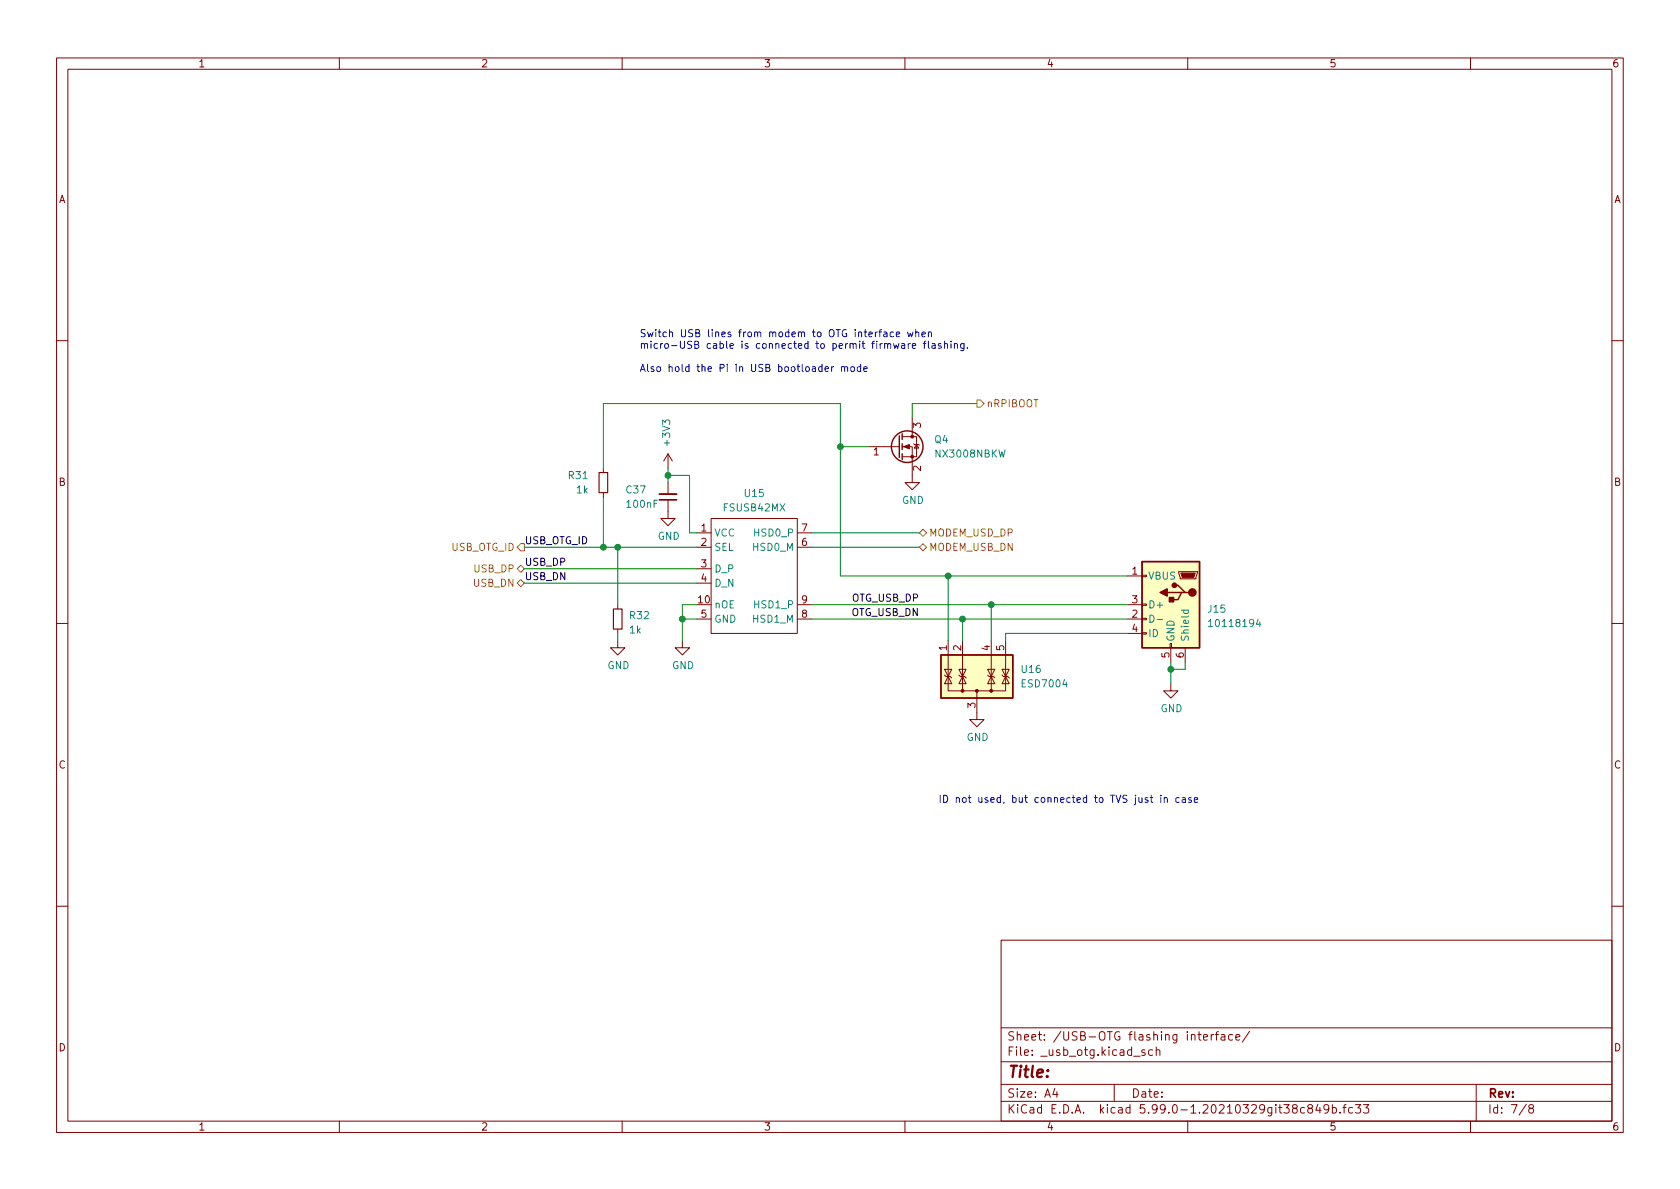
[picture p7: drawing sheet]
<svg xmlns="http://www.w3.org/2000/svg" width="297mm" height="210mm" viewBox="0 0 297 210" stroke-linecap="round" stroke-linejoin="round" font-family="sans-serif">
<g fill="none" stroke="#840000" stroke-width=".18">
<path d="M10 10.2h277v190.1h-277zM12 12.2h273v186.1h-273zM60 10.2v2M110 10.2v2M160 10.2v2M210 10.2v2M260 10.2v2M10 60.2h2M153.7 79h5.3M159.5 79h1.8v6.3h1.3l-1.3 1.3-1.3-1.3h1.3M159.5 77.2h2.6v3.6h-2.6M161.3 73.9v3.3"/>
<path d="M161.5 78.5l.2 .1h.7l.2 .1M162.1 78.6l.3 .6h-.7zM285 60.2h2M106.7 82.8v.8M106.7 87.1v.8M118.1 88.4v3.3h1.3l-1.3 1.3-1.3-1.3h1.3M118.1 80.3l-.8 1.2M118.1 80.3v2.5M118.1 85.3v2.1M118.1 80.3l.8 1.2M123.2 94.2h2.5M123.2 96.8h2.5"/>
<path d="M125.7 91.7h15.3v20.3h-15.3zM141 94.2h2.5M141 96.8h2.5M10 110.2h2M109.2 113.3v1.2h1.3l-1.3 1.3-1.3-1.3h1.3M109.2 106.9v.8M109.2 111.2v.8M120.6 113.3v1.2h1.3l-1.3 1.3-1.2-1.3h1.2M123.2 109.5h2.5M123.2 100.6h2.5M123.2 103.1h2.5M141 109.5h2.5"/>
<path d="M141 106.9h2.5M167 119.4l.3 .2h.7l.3 .3M167 118.4h1.3l-.7 1.2zM167.6 113.3v8.9h10.2v-8.9M167.6 119.6l.7 1.3h-1.3zM169.5 119.4l.3 .2h.8l.2 .3M169.5 118.4h1.3l-.6 1.2zM170.2 119.6l.6 1.3h-1.3zM170.2 113.3v8.9M174.6 119.4l.3 .2h.7l.3 .3M174.6 118.4h1.3l-.6 1.2zM175.3 119.6l.6 1.3h-1.3z"/>
<path d="M175.3 113.3v8.9M177.2 119.4l.2 .2h.8l.2 .3M177.2 118.4h1.2l-.6 1.2zM177.8 119.6l.6 1.3h-1.2zM199.4 101.8h2.5M199.4 109.5h2.5M199.4 106.9h2.5M199.4 112h2.5M201.9 111.9h.8v.2h-.8zM201.9 109.3h.8v.3h-.8zM201.9 106.8h.8v.3h-.8zM201.9 101.7h.8v.3h-.8z"/>
<path d="M206.9 113.8h.2v.7h-.2zM207 114.5v2.6M208.4 101.1h3.3v.2l-.2 1.1h-2.8zM209.5 114.5v2.6M285 110.2h2M172.7 122.2v5h1.3l-1.3 1.3-1.3-1.3h1.3M207 120.9v1.3h1.3l-1.3 1.2-1.3-1.2h1.3M10 160.2h2M177 166.3h108v32h-108zM285 160.2h2M60 198.3v2M110 198.3v2"/>
<path d="M160 198.3v2M177 194.8h108M177 191.8h108M177 187.8h108M177 181.8h108M186.5 192.5l-.4 1h1M186.9 193v1M197 191.8v3M202.4 185.7l-.3-.1-.2 .2v.3l.5 .1v.4h-.5M203.8 185.7l-.4-.1-.3 .3v.4l.1 .3h.6M204.4 185.8l.2-.2 .4 .1 .1 .9M204.4 185.1v1.5"/>
<path d="M210 198.3v2M212.8 183.4l.7-.1-.1-.3-.4-.1-.2 .2 .1 .8h.5M214.1 182.9v1M214.6 182.9l-.3 .1-.2 .2M214.9 182.9h.5M215.4 182.4l-.3 .2v1.3M215.9 183h.6l.1 .9M216.6 183.3l-.5 .1a.29 .29 0 0 0-.2 .2 .29 .29 0 0 0 .2 .3h.5M217.9 183l-.4-.1-.3 .3v.4l.2 .3h.5M218.5 183.4l.7-.1-.1-.3-.4-.1-.2 .2 .1 .8h.5M220.9 182.4l-1.3 1.9M230.6 195.9l-.4-.1-.3 .3v.4l.2 .3h.5"/>
<path d="M231.5 196l-.3-.3 .1-.2 .2-.2 .4 .1 .2 .2-.1 .2-.6 .2-.2 .3 .1 .4 .2 .1h.4l.2-.3-.1-.4-.2-.1M233 195.3l-.4 1h1M233.4 195.8v1M234.9 196l-.3 .3h-.2l-.3-.3 .1-.6 .4-.1 .3 .2a.99 .99 0 0 1-.4 1.3h-.3M235.6 195.9l.4-.1 .3 .3v.4l-.2 .3h-.5M235.6 195.3v1.5M236.9 196.7v.1M237.4 195.8h.6M238 195.3l-.4 .2v1.3M239.1 195.9l-.4-.1-.3 .3v.4l.2 .3h.5M239.6 195.3h1l-.5 .6 .4 .1v.7l-.2 .1h-.4l-.3-.1M241.1 195.3h.9l-.5 .6 .4 .1v.7l-.2 .1h-.4l-.2-.1"/>
<path d="M260 198.3v2M261 191.8v6.5M269.9 195.3l-1.3 1.9M270.6 196l-.3-.3 .1-.2 .2-.2 .4 .1 .2 .2-.1 .2-.7 .2-.1 .3v.2l.3 .3h.4l.2-.3-.1-.4-.2-.1"/>
</g>
<path d="M105.9 83.6h1.5v3.5h-1.5zM108.5 107.7h1.5v3.5h-1.5z" fill="none" stroke="#840000" stroke-width=".2"/>
<g fill="#ffffc2" stroke="#ffffc2" stroke-width=".18">
<path d="M166.4 115.8h12.7v7.6h-12.7z"/>
<path d="M201.9 99.3h10.2v15.2h-10.2z"/>
</g>
<g fill="none" stroke="#840000" stroke-width=".25">
<path d="M159 77.1v3.8M159.5 76.7v1M159.5 78.5v1M159.5 80.3v1M201.9 99.3h10.2v15.2h-10.2zM166.4 115.8h12.7v7.6h-12.7zM206.4 104.8h2.5M207.6 103.5h.7l1.2 1.3h.7M209.5 104.8h-.6l-.6 1.2h-1.3"/>
<circle cx="160.4" cy="79" r="2.79"/>
</g>
<g fill="#840000" stroke="#840000" stroke-width=".18">
<path d="M159.8 79l1-.4v.8z"/>
<path d="M208.8 101.3h2.5l-.2 .8h-2.1z"/>
<circle cx="172.7" cy="122.2" r=".25"/>
<circle cx="175.3" cy="122.2" r=".25"/>
<circle cx="170.2" cy="122.2" r=".25"/>
<circle cx="161.3" cy="80.8" r=".25"/>
<circle cx="161.3" cy="77.2" r=".25"/>
</g>
<g fill="#840000" stroke="#840000" stroke-width=".25">
<path d="M206.8 105.7h.7v.7h-.7z"/>
<path d="M205.1 104.8l1.3-.7v1.3z"/>
<circle cx="210.8" cy="104.8" r=".63"/>
<circle cx="207.6" cy="103.5" r=".38"/>
</g>
<path d="M203.3 108.8a.64 .64 0 0 1 .8 .6 .64 .64 0 0 1-.8 .6zM204.6 109.6h1M208.9 107.9h1.2M209.3 107.9v.4l.2 .2 .6-.1v-.5M213.7 109.9l.3-.4v1.3M213.7 110.8h.7M222.5 109.5l-.4 .9h.8" fill="none" stroke="#008484" stroke-width=".18"/>
<path d="M116.6 87.4h3" fill="none" stroke="#840000" stroke-width=".33"/>
<path d="M116.6 88.4h3" fill="none" stroke="#840000" stroke-width=".3"/>
<path d="M172.7 70.7h.7l.6 .7-.6 .6h-.7zM91.4 96.8l.7-.7h.6v1.3h-.6zM162.6 94.2l.6-.6 .6 .6-.6 .7zM162.6 96.8l.6-.7 .6 .7-.6 .6zM91.4 100.6l.7-.7 .6 .7-.6 .6zM91.4 103.1l.7-.6 .6 .6-.6 .7z" fill="none" stroke="#848400" stroke-width=".18"/>
<g fill="none" stroke="#0000c2" stroke-width=".18">
<path d="M155.4 58.7h.5M155.9 58.3l-.3 .2v1.1M156.3 58.8h.5v.8M156.8 59l-.4 .1-.2 .2 .2 .3 .4-.1M158 58.8l-.4-.1-.2 .2 .1 .6h.5M158.5 59.1l.6-.1-.1-.2-.4-.1-.1 .2v.6h.5M160.5 58.7l.2 .9 .2-.7 .3 .7 .2-.9M161.9 58.8l.2-.1 .3 .1 .1 .8M161.9 58.3v1.3M163 59.1l.6-.1-.1-.2-.3-.1-.2 .2 .1 .6h.4M164.1 58.8l.2-.1 .3 .1 .1 .8M164.1 58.7v.9"/>
<path d="M145.9 65.3l.6-.2-.1-.2-.3-.1-.2 .2v.6h.5M147 64.8v.9M147.4 64.8l-.4 .3M148.8 65l.2-.2 .3 .1v.8M148.8 64.8v.9M149.3 65l.2-.2 .3 .1 .1 .8M150.5 64.9l.3-.1 .3 .3v.3l-.3 .3-.3-.1-.1-.2zM152.2 64.9l-.4-.1-.2 .3 .1 .5h.5M152.2 64.4v1.3M152.7 65.3l.6-.2v-.2l-.4-.1-.2 .2 .1 .6h.5M158 60.8l.2 .8 .3-.6 .2 .6 .2-.8M159.4 60.8h.5l.1 .8"/>
<path d="M160 61.1h-.4l-.2 .2 .2 .3 .4-.1M160.6 60.8v.8M160.9 60.8l-.3 .2M161.3 61.2l.6-.1v-.3h-.4l-.2 .1 .1 .6h.5M163.2 60.8h.5M163.7 60.3l-.3 .2v1.1M164.1 60.3v1.1l.2 .2M164.8 60.8h.5l.1 .8M165.4 61.1h-.5l-.1 .2 .1 .3 .5-.1M166.4 60.8h-.3l-.2 .1 .1 .2 .4 .1v.3h-.5M167 60.9l.2-.1h.3v.8M167 60.3v1.3"/>
<path d="M168.1 60.3v.1M168.1 60.8v.8M168.7 60.9l.2-.1h.3l.1 .8M168.7 60.8v.8M170.4 60.8v1l-.2 .2h-.3M170.4 60.8h-.3l-.3 .2 .2 .5h.4M171 61.5v.1M166.2 140.6v1.3M166.8 140.6a.64 .64 0 0 1 .8 .7 .64 .64 0 0 1-.8 .6zM169.1 141.2l.2-.2 .3 .1v.8M169.1 141v.9M170.3 141.1l.3-.1 .2 .3v.3l-.2 .3-.3-.1-.1-.2z"/>
<path d="M171.2 141h.5M171.4 140.6v1.1l.3 .2M210.6 141.1l-.3-.1-.2 .2 .1 .2 .4 .1v.3h-.5M211.2 141.5l.6-.2-.1-.2-.4-.1-.1 .2v.6h.5"/>
</g>
<g fill="none" stroke="#008400" stroke-width=".18">
<path d="M148.6 79h5.1M172.7 71.4h-11.4v2.5M92.7 96.8h30.5M106.7 82.8v-11.4h41.9v30.4h50.8M106.7 87.9v8.9M109.2 96.8v10.1M118.1 84.1h3.8v10.1h1.3M118.1 82.8v2.5M143.5 94.2h19.1M143.5 96.8h19.1M92.7 103.1h30.5M92.7 100.6h30.5"/>
<path d="M109.2 112v1.3M120.6 109.5h2.6M123.2 106.9h-2.6v6.4M143.5 109.5h55.9M143.5 106.9h55.9M167.6 101.8v11.5M170.2 109.5v3.8M175.3 106.9v6.4M199.4 112h-21.6v1.3M207 117.1v3.8M209.5 117.1v1.3h-2.5"/>
</g>
<g fill="#008400" stroke="#008400" stroke-width=".18">
<circle cx="170.2" cy="109.5" r=".51"/>
<circle cx="175.3" cy="106.9" r=".51"/>
<circle cx="148.6" cy="79" r=".51"/>
<circle cx="167.6" cy="101.8" r=".51"/>
<circle cx="207" cy="118.4" r=".51"/>
<circle cx="120.7" cy="109.5" r=".51"/>
<circle cx="109.2" cy="96.8" r=".51"/>
<circle cx="118.1" cy="84.1" r=".51"/>
<circle cx="106.7" cy="96.8" r=".51"/>
</g>
<text font-size="2.8" fill="#840000" x="178" y="190.6">Title:</text>
<g font-size="2.1" fill="#840000">
<text x="178" y="184">Sheet: /USB-OTG flashing interface/</text>
<text x="178" y="186.7">File: _usb_otg.kicad_sch</text>
<text x="178" y="196.9">KiCad E.D.A. kicad 5.99.0-1.20210329git38c849b.fc33</text>
<text x="178" y="194.1">Size: A4</text>
<text x="200" y="194.1">Date:</text>
<text x="263" y="194.1">Rev:</text>
<text x="263" y="196.9">Id: 7/8</text>
</g>
<g font-size="1.8" fill="#840000">
<text x="35" y="11.9">1</text>
<text x="85" y="11.9">2</text>
<text x="135" y="11.9">3</text>
<text x="185" y="11.9">4</text>
<text x="235" y="11.9">5</text>
<text x="285" y="11.9">6</text>
<text x="10.3" y="35.9">A</text>
<text x="285.3" y="35.9">A</text>
<text x="162.8" y="75.7" transform="rotate(-90 162.8 75.7)">3</text>
<text x="154.4" y="80.5">1</text>
<text x="162.8" y="83.3" transform="rotate(-90 162.8 83.3)">2</text>
<text x="10.3" y="85.9">B</text>
<text x="285.3" y="85.9">B</text>
<text x="124" y="94">1</text>
<text x="141.7" y="94">7</text>
<text x="124" y="96.5">2</text>
<text x="124" y="100.3">3</text>
<text x="141.7" y="96.5">6</text>
<text x="200.2" y="101.6">1</text>
<text x="123.5" y="106.7">10</text>
<text x="124" y="102.9">4</text>
<text x="141.7" y="106.7">9</text>
<text x="200.2" y="106.7">3</text>
<text x="124" y="109.2">5</text>
<text x="141.7" y="109.2">8</text>
<text x="200.2" y="109.2">2</text>
<text x="200.2" y="111.8">4</text>
<text x="167.4" y="115" transform="rotate(-90 167.4 115)">1</text>
<text x="169.9" y="115" transform="rotate(-90 169.9 115)">2</text>
<text x="175" y="115" transform="rotate(-90 175 115)">4</text>
<text x="177.5" y="115" transform="rotate(-90 177.5 115)">5</text>
<text x="206.8" y="116.3" transform="rotate(-90 206.8 116.3)">5</text>
<text x="209.3" y="116.3" transform="rotate(-90 209.3 116.3)">6</text>
<text x="172.5" y="125.2" transform="rotate(-90 172.5 125.2)">3</text>
<text x="10.3" y="135.9">C</text>
<text x="285.3" y="135.9">C</text>
<text x="10.3" y="185.9">D</text>
<text x="285.3" y="185.9">D</text>
<text x="35" y="199.9">1</text>
<text x="85" y="199.9">2</text>
<text x="135" y="199.9">3</text>
<text x="185" y="199.9">4</text>
<text x="235" y="199.9">5</text>
<text x="285" y="199.9">6</text>
</g>
<g font-size="1.8" fill="#0000c2">
<text x="113" y="59.6">Switch USB lines from modem to OTG interface when</text>
<text x="113" y="61.7">micro-USB cable is connected to permit firmware flashing.</text>
<text x="113" y="65.7">Also hold the Pi in USB bootloader mode</text>
<text x="173.2" y="141.9">ID not used, but connected to TVS just in case</text>
</g>
<g font-size="1.8" fill="#848400">
<text x="174.4" y="72">nRPIBOOT</text>
<text x="164.2" y="94.9">MODEM_USD_DP</text>
<text x="79.8" y="97.4">USB_OTG_ID</text>
<text x="83.9" y="101.2">USB_DP</text>
<text x="164.2" y="97.4">MODEM_USB_DN</text>
<text x="83.8" y="103.8">USB_DN</text>
</g>
<g font-size="1.8" fill="#008484">
<text x="118.5" y="78.7" transform="rotate(-90 118.5 78.7)">+3V3</text>
<text x="165.3" y="78.4">Q4</text>
<text x="165.6" y="80.9">NX3008NBKW</text>
<text x="100.6" y="84.7">R31</text>
<text x="102" y="87.2">1k</text>
<text x="110.8" y="87.2">C37</text>
<text x="110.9" y="89.8">100nF</text>
<text x="131.7" y="87.9">U15</text>
<text x="159.5" y="89.1">GND</text>
<text x="116.3" y="95.4">GND</text>
<text x="126.2" y="94.9">VCC</text>
<text x="128" y="90.4">FSUSB42MX</text>
<text x="133.6" y="94.9">HSD0_P</text>
<text x="126.2" y="97.4">SEL</text>
<text x="126.2" y="101.2">D_P</text>
<text x="133.3" y="97.4">HSD0_M</text>
<text x="126.2" y="107.6">nOE</text>
<text x="126.2" y="103.8">D_N</text>
<text x="133.6" y="107.6">HSD1_P</text>
<text x="202.9" y="102.5">VBUS</text>
<text x="202.9" y="107.6">D+</text>
<text x="111.3" y="112">1k</text>
<text x="111.4" y="109.5">R32</text>
<text x="126.2" y="110.1">GND</text>
<text x="133.3" y="110.1">HSD1_M</text>
<text x="202.9" y="112.6">ID</text>
<text x="207.6" y="113.5" transform="rotate(-90 207.6 113.5)">GND</text>
<text x="210.2" y="113.5" transform="rotate(-90 210.2 113.5)">Shield</text>
<text x="213.7" y="108.3">J15</text>
<text x="214.3" y="110.9">10118194</text>
<text x="107.4" y="118.3">GND</text>
<text x="118.8" y="118.3">GND</text>
<text x="180.7" y="119">U16</text>
<text x="180.9" y="121.5">ESD7004</text>
<text x="205.2" y="125.9">GND</text>
<text x="170.9" y="131">GND</text>
</g>
<g font-size="1.8">
<text x="92.7" y="96.2">USB_OTG_ID</text>
<text x="92.7" y="100">USB_DP</text>
<text x="92.7" y="102.6">USB_DN</text>
<text x="150.6" y="106.4">OTG_USB_DP</text>
<text x="150.5" y="108.9">OTG_USB_DN</text>
</g>
</svg>
